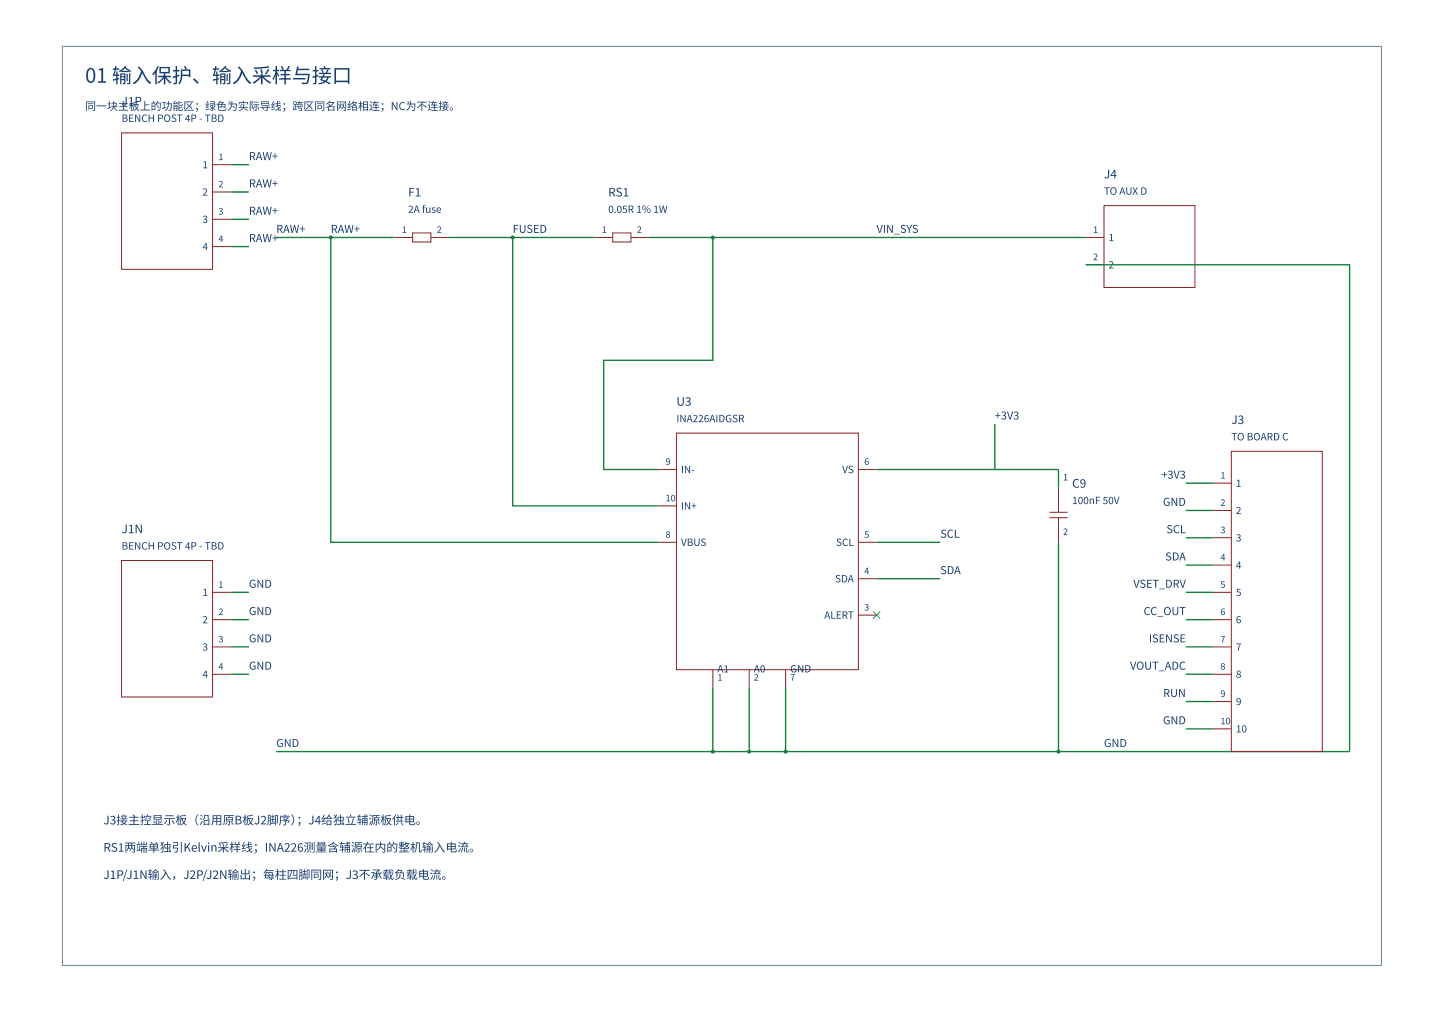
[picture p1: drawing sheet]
<svg xmlns="http://www.w3.org/2000/svg" width="420mm" height="297mm" viewBox="0 0 420 297" stroke-linecap="round" stroke-linejoin="round" font-family="sans-serif">
<path d="M18.2 13.5h383.8v267.3h-383.8z" fill="none" stroke="#6b879c" stroke-width=".29"/>
<g fill="none" stroke="#8b2323" stroke-width=".29">
<path d="M35.4 38.6h26.4v39.7h-26.4zM61.8 47.9h5.3M61.8 55.8h5.3M321.3 59.8h26.4v23.8h-26.4zM61.8 63.8h5.3M61.8 71.7h5.3M114.8 69.1h5.3M120.1 67.8h5.3v2.6h-5.3zM125.4 69.1h5.3M173 69.1h5.3M178.3 67.8h5.3v2.6h-5.3zM183.6 69.1h5.3"/>
<path d="M316 69.1h5.3M316 77h5.3M191.5 136.6h5.3M196.8 126h53v68.8h-53zM249.8 136.6h5.3M191.5 147.2h5.3M191.5 157.8h5.3M249.8 157.8h5.3M35.4 163.1h26.4v39.7h-26.4zM61.8 172.3h5.3M249.8 168.3h5.3M249.8 178.9h5.3"/>
<path d="M61.8 180.3h5.3M61.8 188.2h5.3M61.8 196.1h5.3M207.4 194.8v5.3M218 194.8v5.3M228.6 194.8v5.3"/>
</g>
<g fill="none" stroke="#14803c" stroke-width=".4">
<path d="M67.1 47.9h5.3M67.1 55.8h5.3M67.1 63.8h5.3M67.1 71.7h5.3M80.4 69.1h34.4M130.7 69.1h42.3M188.9 69.1h127.1M207.4 69.1v35.7h-31.7v31.8h15.8M316 77h76.7v141.6h-312.3M67.1 172.3h5.3M67.1 180.3h5.3M67.1 188.2h5.3"/>
<path d="M67.1 196.1h5.3"/>
</g>
<path d="M254 177.9l2.1 2.1M256.1 177.9l-2.1 2.1" fill="none" stroke="#3a3" stroke-width=".29"/>
<circle cx="207.4" cy="69.1" r=".58" fill="#14803c"/>
<path d="M149.2 69.1v78.1h42.3" fill="none" stroke="#14803c" stroke-width=".4"/>
<circle cx="149.2" cy="69.1" r=".58" fill="#14803c"/>
<path d="M96.3 69.1v88.7h95.2" fill="none" stroke="#14803c" stroke-width=".4"/>
<circle cx="96.3" cy="69.1" r=".58" fill="#14803c"/>
<path d="M207.4 200.1v18.5" fill="none" stroke="#14803c" stroke-width=".4"/>
<circle cx="207.4" cy="218.6" r=".58" fill="#14803c"/>
<path d="M218 200.1v18.5" fill="none" stroke="#14803c" stroke-width=".4"/>
<circle cx="218" cy="218.6" r=".58" fill="#14803c"/>
<path d="M228.6 200.1v18.5" fill="none" stroke="#14803c" stroke-width=".4"/>
<circle cx="228.6" cy="218.6" r=".58" fill="#14803c"/>
<path d="M255.1 136.6h52.9v5.3M289.5 123.3v13.3M308 157.8v60.8" fill="none" stroke="#14803c" stroke-width=".4"/>
<path d="M305.4 149h5.3M305.4 150.6h5.3M308 141.9v7.1M308 150.6v7.2" fill="none" stroke="#8b2323" stroke-width=".29"/>
<circle cx="308" cy="218.6" r=".58" fill="#14803c"/>
<path d="M255.1 157.8h18.5M345.1 140.6h7.9M345.1 148.5h7.9M345.1 156.4h7.9M255.1 168.3h18.5M345.1 164.4h7.9M345.1 172.3h7.9M345.1 180.3h7.9M345.1 188.2h7.9M345.1 196.1h7.9M345.1 204.1h7.9M345.1 212h7.9" fill="none" stroke="#14803c" stroke-width=".4"/>
<path d="M358.3 131.3h26.5v87.3h-26.5zM353 140.6h5.3M353 148.5h5.3M353 156.4h5.3M353 164.4h5.3M353 172.3h5.3M353 180.3h5.3M353 188.2h5.3M353 196.1h5.3M353 204.1h5.3M353 212h5.3" fill="none" stroke="#8b2323" stroke-width=".29"/>
<text font-size="5.8" fill="#173d70" x="24.8" y="24.1">01 输入保护、输入采样与接口</text>
<g font-size="3.4" fill="#173d70">
<text x="35.4" y="30.7">J1P</text>
<text x="321.3" y="51.9">J4</text>
<text x="118.8" y="57.2">F1</text>
<text x="177" y="57.2">RS1</text>
<text x="196.8" y="118">U3</text>
<text x="358.3" y="123.3">J3</text>
<text x="312" y="141.9">C9</text>
<text x="35.4" y="155.1">J1N</text>
<text x="30.1" y="239.8">J3接主控显示板（沿用原B板J2脚序）</text>
<text x="86.3" y="239.8">；J4给独立辅源板供电。</text>
<text x="30.1" y="247.8">RS1两端单独引Kelvin采样线；INA226测量含辅源在内的整机输入电流。</text>
<text x="30.1" y="255.7">J1P/J1N输入，J2P/J2N输出；每柱四脚同网 ；J3不承载负载电流。</text>
</g>
<g font-size="3.2" fill="#173d70">
<text x="24.8" y="32">同一块主板上的功能区；绿色为实际导线；跨区同名网 络相连；NC为不连接。</text>
<text x="72.4" y="46.6">RAW+</text>
<text x="72.4" y="54.5">RAW+</text>
<text x="72.4" y="62.5">RAW+</text>
<text x="72.4" y="70.4">RAW+</text>
<text x="80.4" y="67.8">RAW+</text>
<text x="96.3" y="67.8">RAW+</text>
<text x="149.2" y="67.8">FUSED</text>
<text x="255.1" y="67.8">VIN_SYS</text>
<text x="289.5" y="122">+3V3</text>
<text x="338" y="139.2">+3V3</text>
<text x="338.4" y="147.2">GND</text>
<text x="339.4" y="155.1">SCL</text>
<text x="273.6" y="156.4">SCL</text>
<text x="273.6" y="167">SDA</text>
<text x="339.1" y="163">SDA</text>
<text x="72.4" y="171">GND</text>
<text x="329.8" y="171">VSET_DRV</text>
<text x="72.4" y="178.9">GND</text>
<text x="332.8" y="178.9">CC_OUT</text>
<text x="72.4" y="186.9">GND</text>
<text x="334.3" y="186.9">ISENSE</text>
<text x="72.4" y="194.8">GND</text>
<text x="328.8" y="194.8">VOUT_ADC</text>
<text x="338.5" y="202.8">RUN</text>
<text x="338.4" y="210.7">GND</text>
<text x="80.4" y="217.3">GND</text>
<text x="321.3" y="217.3">GND</text>
</g>
<g font-size="2.9" fill="#173d70">
<text x="35.4" y="35.5">BENCH POST 4P - TBD</text>
<text x="58.9" y="49">1</text>
<text x="58.9" y="56.9">2</text>
<text x="321.3" y="56.6">TO AUX D</text>
<text x="58.9" y="64.8">3</text>
<text x="118.8" y="61.9">2A fuse</text>
<text x="177" y="61.9">0.05R 1% 1W</text>
<text x="322.6" y="70.1">1</text>
<text x="58.9" y="72.8">4</text>
<text x="322.6" y="78.1">2</text>
<text x="196.8" y="122.8">INA226AIDGSR</text>
<text x="358.3" y="128.1">TO BOARD C</text>
<text x="198.2" y="137.6">IN-</text>
<text x="245.1" y="137.6">VS</text>
<text x="359.6" y="141.6">1</text>
<text x="198.2" y="148.2">IN+</text>
<text x="312" y="146.6">100nF 50V</text>
<text x="359.6" y="149.6">2</text>
<text x="35.4" y="159.9">BENCH POST 4P - TBD</text>
<text x="198.2" y="158.8">VBUS</text>
<text x="243.3" y="158.8">SCL</text>
<text x="359.6" y="157.5">3</text>
<text x="359.6" y="165.4">4</text>
<text x="58.9" y="173.4">1</text>
<text x="243" y="169.4">SDA</text>
<text x="359.6" y="173.4">5</text>
<text x="239.8" y="180">ALERT</text>
<text x="58.9" y="181.3">2</text>
<text x="359.6" y="181.3">6</text>
<text x="58.9" y="189.3">3</text>
<text x="359.6" y="189.3">7</text>
<text x="58.9" y="197.2">4</text>
<text x="208.8" y="195.6">A1</text>
<text x="219.3" y="195.6">A0</text>
<text x="229.9" y="195.6">GND</text>
<text x="359.6" y="197.2">8</text>
<text x="359.6" y="205.1">9</text>
<text x="359.6" y="213.1">10</text>
</g>
<g font-size="2.6" fill="#173d70">
<text x="63.5" y="46.6">1</text>
<text x="63.5" y="54.5">2</text>
<text x="63.5" y="62.5">3</text>
<text x="63.5" y="70.4">4</text>
<text x="116.9" y="67.8">1</text>
<text x="127.1" y="67.8">2</text>
<text x="175.1" y="67.8">1</text>
<text x="185.3" y="67.8">2</text>
<text x="318.1" y="67.8">1</text>
<text x="318.1" y="75.7">2</text>
<text x="193.7" y="135.3">9</text>
<text x="251.5" y="135.3">6</text>
<text x="309.3" y="139.8">1</text>
<text x="355.1" y="139.2">1</text>
<text x="193.7" y="145.8">10</text>
<text x="355.1" y="147.2">2</text>
<text x="309.3" y="155.6">2</text>
<text x="355.1" y="155.1">3</text>
<text x="193.7" y="156.4">8</text>
<text x="251.5" y="156.4">5</text>
<text x="251.5" y="167">4</text>
<text x="355.1" y="163">4</text>
<text x="63.5" y="171">1</text>
<text x="355.1" y="171">5</text>
<text x="63.5" y="178.9">2</text>
<text x="251.5" y="177.6">3</text>
<text x="355.1" y="178.9">6</text>
<text x="63.5" y="186.9">3</text>
<text x="355.1" y="186.9">7</text>
<text x="63.5" y="194.8">4</text>
<text x="208.8" y="198">1</text>
<text x="219.3" y="198">2</text>
<text x="229.9" y="198">7</text>
<text x="355.1" y="194.8">8</text>
<text x="355.1" y="202.8">9</text>
<text x="355.1" y="210.7">10</text>
</g>
</svg>
